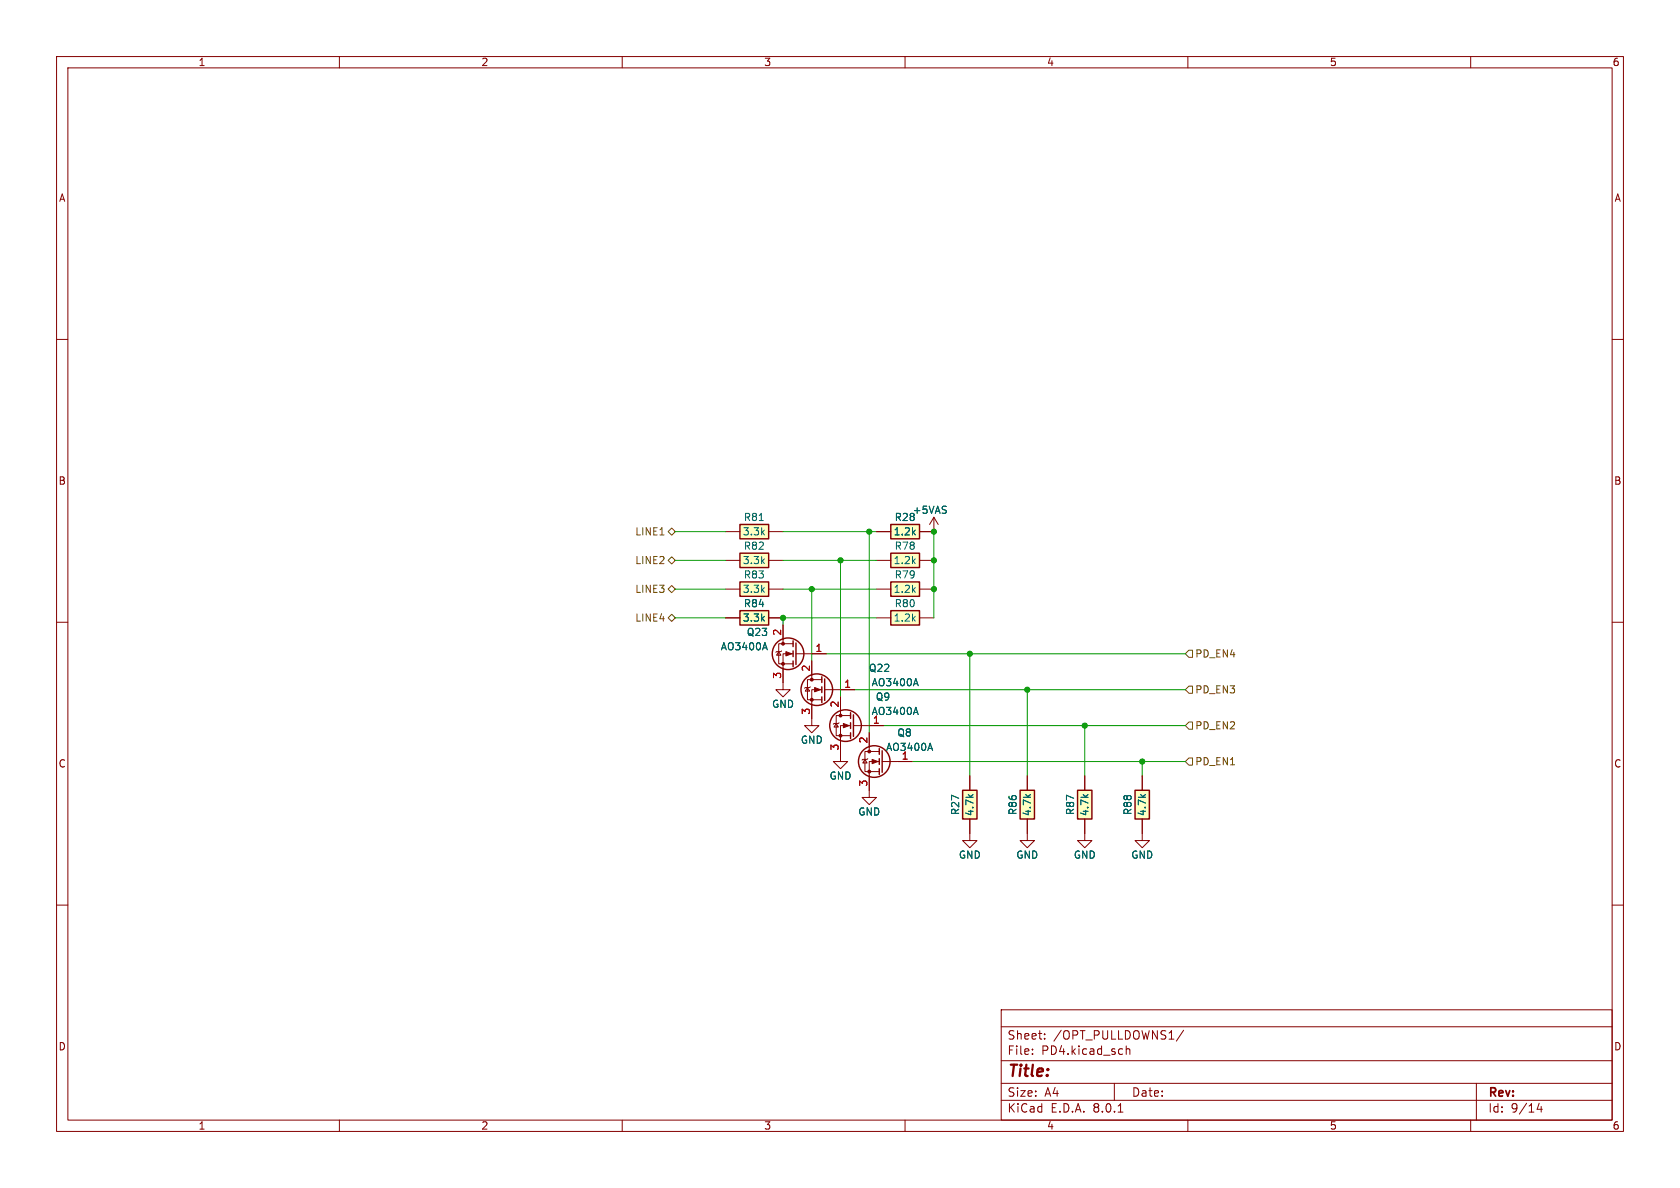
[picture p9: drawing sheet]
<svg xmlns="http://www.w3.org/2000/svg" width="297mm" height="210mm" viewBox="0 0 297 210" stroke-linecap="round" stroke-linejoin="round" font-family="sans-serif">
<g fill="none" stroke="#840000" stroke-width=".18">
<path d="M10 10h277v190h-277zM12 12h273v186h-273zM60 10v2M110 10v2M160 10v2M210 10v2M260 10v2M10 60h2M285 60h2M10 110h2M285 110h2M138.4 120.7v1.2h-1.2l1.2 1.3 1.3-1.3h-1.3"/>
<path d="M10 160h2M285 160h2M177 178.5h108v19.5h-108zM60 198v2M110 198v2M160 198v2M177 194.5h108M177 191.5h108M177 187.5h108M177 181.5h108M182.5 186.3v.1M182.5 185.5v.1"/>
<path d="M184.7 183.6v.1M184.7 182.8v.1M197 191.5v3M197.7 196.6h.8M199.1 184.9v1.5M199.1 185.5l.2-.1 .4 .1v.9M209.2 182.1l-1.2 2M210 198v2M260 198v2M261 191.5v6.5M272.1 195l-.4 1.1h1M272.5 195.6v1"/>
</g>
<path d="M130.8 102.9h5.1v2.5h-5.1z" fill="#ffffc2"/>
<path d="M130.8 102.9h5.1v2.5h-5.1z" fill="none" stroke="#840000" stroke-width=".25"/>
<path d="M128.3 104.1h2.5M135.9 104.1h2.5" fill="none" stroke="#840000" stroke-width=".18"/>
<path d="M130.8 97.8h5.1v2.5h-5.1z" fill="#ffffc2"/>
<path d="M130.8 97.8h5.1v2.5h-5.1z" fill="none" stroke="#840000" stroke-width=".25"/>
<path d="M128.3 99.1h2.5M135.9 99.1h2.5" fill="none" stroke="#840000" stroke-width=".18"/>
<path d="M130.8 92.7h5.1v2.6h-5.1z" fill="#ffffc2"/>
<path d="M130.8 92.7h5.1v2.6h-5.1z" fill="none" stroke="#840000" stroke-width=".25"/>
<path d="M128.3 94h2.5M135.9 94h2.5" fill="none" stroke="#840000" stroke-width=".18"/>
<path d="M134.2 92h.8" fill="none" stroke="#006464" stroke-width=".18"/>
<path d="M157.5 108h5.1v2.5h-5.1z" fill="#ffffc2"/>
<path d="M157.5 108h5.1v2.5h-5.1z" fill="none" stroke="#840000" stroke-width=".25"/>
<path d="M154.9 109.2h2.6M162.6 109.2h2.5" fill="none" stroke="#840000" stroke-width=".18"/>
<path d="M157.5 102.9h5.1v2.5h-5.1z" fill="#ffffc2"/>
<path d="M157.5 102.9h5.1v2.5h-5.1z" fill="none" stroke="#840000" stroke-width=".25"/>
<path d="M154.9 104.1h2.6M162.6 104.1h2.5" fill="none" stroke="#840000" stroke-width=".18"/>
<path d="M157.5 97.8h5.1v2.5h-5.1z" fill="#ffffc2"/>
<path d="M157.5 97.8h5.1v2.5h-5.1z" fill="none" stroke="#840000" stroke-width=".25"/>
<path d="M154.9 99.1h2.6M162.6 99.1h2.5" fill="none" stroke="#840000" stroke-width=".18"/>
<path d="M200.7 139.7h2.5v5.1h-2.5z" fill="#ffffc2"/>
<path d="M200.7 139.7h2.5v5.1h-2.5z" fill="none" stroke="#840000" stroke-width=".25"/>
<path d="M201.9 137.2v2.5M201.9 144.8v2.5" fill="none" stroke="#840000" stroke-width=".18"/>
<path d="M190.5 139.7h2.5v5.1h-2.5z" fill="#ffffc2"/>
<path d="M190.5 139.7h2.5v5.1h-2.5z" fill="none" stroke="#840000" stroke-width=".25"/>
<path d="M191.8 137.2v2.5M181.6 147.3v1.3h-1.3l1.3 1.3 1.3-1.3h-1.3M191.8 144.8v3.8h-1.3l1.3 1.3 1.2-1.3h-1.2M201.9 147.3v1.3h-1.2l1.2 1.3 1.3-1.3h-1.3" fill="none" stroke="#840000" stroke-width=".18"/>
<path d="M180.3 139.7h2.6v5.1h-2.6z" fill="#ffffc2"/>
<path d="M180.3 139.7h2.6v5.1h-2.6z" fill="none" stroke="#840000" stroke-width=".25"/>
<path d="M181.6 137.2v2.5M181.6 144.8v2.5" fill="none" stroke="#840000" stroke-width=".18"/>
<path d="M170.2 139.7h2.5v5.1h-2.5z" fill="#ffffc2"/>
<g fill="none" stroke="#840000" stroke-width=".25">
<path d="M155.4 132.3v1.1M155.4 134.1v1M155.4 135.9v1M156 132.7v3.8M170.2 139.7h2.5v5.1h-2.5z"/>
<circle cx="154.6" cy="134.6" r="2.79"/>
</g>
<path d="M152.9 134.2l.4 .7h-.8zM153.4 134.1l-.1 .1h-.8l-.1 .2M153.7 129.5v3.3M155.4 134.6h-1.7v5.1M155.4 132.8h-2.5v3.6h2.5M156 134.6h5.3M171.4 137.2v2.5M171.4 144.8v3.8h-1.2l1.2 1.3 1.3-1.3h-1.3" fill="none" stroke="#840000" stroke-width=".18"/>
<g fill="#840000" stroke="#840000" stroke-width=".18">
<path d="M154.2 134.2l1 .4-1 .4z"/>
<circle cx="153.7" cy="136.4" r=".25"/>
<circle cx="153.7" cy="132.8" r=".25"/>
</g>
<path d="M164.4 131.4l.5 1.3" fill="none" stroke="#006464" stroke-width=".18"/>
<path d="M130.8 108h5.1v2.5h-5.1z" fill="#ffffc2"/>
<path d="M130.8 108h5.1v2.5h-5.1z" fill="none" stroke="#840000" stroke-width=".25"/>
<path d="M128.3 109.2h2.5M135.9 109.2h2.5" fill="none" stroke="#840000" stroke-width=".18"/>
<path d="M157.5 92.7h5.1v2.6h-5.1z" fill="#ffffc2"/>
<g fill="none" stroke="#840000" stroke-width=".25">
<path d="M157.5 92.7h5.1v2.6h-5.1zM140.2 113.3v1M140.2 115.1v1M140.2 116.8v1.1M140.7 113.7v3.8M145.3 119.6v1.1M145.3 121.4v1M145.3 123.2v1M145.8 120v3.8M150.4 126v1M150.4 127.8v1M150.4 129.5v1.1"/>
<path d="M150.9 126.4v3.8"/>
<circle cx="139.3" cy="115.6" r="2.79"/>
<circle cx="144.4" cy="121.9" r="2.79"/>
<circle cx="149.5" cy="128.3" r="2.79"/>
</g>
<g fill="none" stroke="#840000" stroke-width=".18">
<path d="M154.9 94h2.6M165.1 91.4v2.6h-2.5M165.1 91.4l.8 1.3M165.1 91.4l-.8 1.3M128.3 109.2h2.5M135.9 109.2h2.5M137.7 115.2l.3 .6h-.7zM138.2 115.1l-.2 .1h-.7l-.1 .1M138.4 110.5v3.3M140.2 115.6h-1.8v5.1M140.2 113.8h-2.5v3.5h2.5M140.7 115.6h5.3"/>
<path d="M143.5 116.8v3.3M142.7 121.5l.4 .7h-.7zM143.3 121.4l-.2 .1h-.7l-.2 .2M145.3 121.9h-1.8v6.4h-1.3l1.3 1.2 1.3-1.2h-1.3M145.3 120.1h-2.6v3.6h2.6M145.8 121.9h5.3M147.8 127.9l.4 .6h-.8zM148.3 127.8l-.1 .1h-.8l-.1 .1M148.6 123.2v3.3M150.4 128.3h-1.8v6.3h-1.3l1.3 1.3 1.3-1.3h-1.3M150.4 126.5h-2.6v3.5h2.6M150.9 128.3h5.3"/>
<path d="M153.7 137.2v3.8h-1.3l1.3 1.2 1.2-1.2h-1.2M153.7 129.5v2.6M158.7 134.6h2.6M171.4 137.2v2.5M181.6 137.2v2.5M191.8 137.2v2.5M201.9 137.2v2.5M171.4 144.8v2.5M181.6 144.8v2.5M191.8 144.8v2.5M201.9 144.8v2.5"/>
</g>
<g fill="#840000" stroke="#840000" stroke-width=".18">
<path d="M144 121.5l1 .4-1 .4z"/>
<path d="M149.1 127.9l1 .4-1 .4z"/>
<path d="M138.9 115.2l1.1 .4-1.1 .4z"/>
<circle cx="143.5" cy="123.7" r=".25"/>
<circle cx="143.5" cy="120.1" r=".25"/>
<circle cx="148.6" cy="130" r=".25"/>
<circle cx="148.6" cy="126.5" r=".25"/>
<circle cx="138.4" cy="117.3" r=".25"/>
<circle cx="138.4" cy="113.8" r=".25"/>
</g>
<path d="M135.2 113.6l.5 1.3M161.9 120l.4 1.2M161.9 125l.4 1.3M164.4 131.4l.5 1.3" fill="none" stroke="#006464" stroke-width=".18"/>
<path d="M118.1 99.1l.6-.7 .7 .7-.7 .6zM118.1 94l.6-.7 .7 .7-.7 .6zM118.1 104.1l.6-.6 .7 .6-.7 .7zM118.1 109.2l.6-.6 .7 .6-.7 .7zM210.2 114.9h.6v1.3h-.6l-.7-.6zM210.2 121.3h.6v1.3h-.6l-.7-.7zM210.2 134h.6v1.3h-.6l-.7-.7zM210.2 127.6h.6v1.3h-.6l-.7-.6z" fill="none" stroke="#725600" stroke-width=".18"/>
<g fill="none" stroke="#009600" stroke-width=".18">
<path d="M119.4 99.1h8.9M119.4 94h8.9M138.4 99.1h16.5M138.4 94h16.5M148.6 99.1v24.1M153.7 94v35.5M165.1 94v15.2M119.4 104.1h8.9M119.4 109.2h8.9M138.4 104.1h16.5M143.5 104.1v12.7M146 115.6h63.5"/>
<path d="M154.9 109.2h-16.5v1.3M171.4 115.6v21.6M151.1 121.9h58.4M156.2 128.3h53.3M161.3 134.6h48.2M181.6 121.9v15.3M191.8 128.3v8.9M201.9 134.6v2.6"/>
</g>
<g fill="#009600" stroke="#009600" stroke-width=".18">
<circle cx="148.6" cy="99.1" r=".46"/>
<circle cx="191.8" cy="128.3" r=".46"/>
<circle cx="165.1" cy="104.1" r=".46"/>
<circle cx="165.1" cy="99.1" r=".46"/>
<circle cx="171.4" cy="115.6" r=".46"/>
<circle cx="181.6" cy="121.9" r=".46"/>
<circle cx="201.9" cy="134.6" r=".46"/>
<circle cx="165.1" cy="94" r=".46"/>
<circle cx="153.7" cy="94" r=".46"/>
<circle cx="138.4" cy="109.2" r=".46"/>
<circle cx="143.5" cy="104.1" r=".46"/>
</g>
<text font-size="2.8" fill="#840000" x="178" y="190.9">Title:</text>
<g font-size="2.1" fill="#840000">
<text x="178" y="184">Sheet:</text>
<text x="186.2" y="184">/OPT_PULLDOWNS1/</text>
<text x="178" y="186.7">File:</text>
<text x="184.1" y="186.7">PD4.kicad_sch</text>
<text x="178" y="196.9">KiCad</text>
<text x="178" y="194.1">Size:</text>
<text x="184.7" y="194.1">A4</text>
<text x="185.7" y="196.9">E.D.A.</text>
<text x="193.3" y="196.9">8.0.1</text>
<text x="200" y="194.1">Date:</text>
<text x="263" y="194.3">Rev:</text>
<text x="263" y="196.9">Id:</text>
<text x="267.1" y="196.9">9/14</text>
</g>
<g font-size="1.8" fill="#840000">
<text x="35" y="11.9">1</text>
<text x="85" y="11.9">2</text>
<text x="135" y="11.9">3</text>
<text x="185" y="11.9">4</text>
<text x="235" y="11.9">5</text>
<text x="285" y="11.9">6</text>
<text x="10.3" y="35.9">A</text>
<text x="285.3" y="35.9">A</text>
<text x="10.3" y="85.9">B</text>
<text x="285.3" y="85.9">B</text>
<text x="10.3" y="135.9">C</text>
<text x="285.3" y="135.9">C</text>
<text x="10.3" y="185.9">D</text>
<text x="285.3" y="185.9">D</text>
<text x="35" y="199.9">1</text>
<text x="85" y="199.9">2</text>
<text x="135" y="199.9">3</text>
<text x="185" y="199.9">4</text>
<text x="235" y="199.9">5</text>
<text x="285" y="199.9">6</text>
</g>
<g font-size="1.8" fill="#725600">
<text x="112.2" y="94.8">LINE1</text>
<text x="112.2" y="99.9">LINE2</text>
<text x="112.2" y="105">LINE3</text>
<text x="112.2" y="110.1">LINE4</text>
<text x="211.2" y="116.4">PD_EN4</text>
<text x="211.2" y="122.8">PD_EN3</text>
<text x="211.2" y="129.1">PD_EN2</text>
<text x="211.2" y="135.5">PD_EN1</text>
</g>
<g font-size="1.8" fill="#006464">
<text x="131.2" y="94.8">3.3k</text>
<text x="131.4" y="92.3">R81</text>
<text x="157.9" y="94.8">1.2k</text>
<text x="158.1" y="92.3">R28</text>
<text x="161.3" y="91">+5VAS</text>
<text x="131.2" y="99.9">3.3k</text>
<text x="131.4" y="97.4">R82</text>
<text x="157.9" y="99.9">1.2k</text>
<text x="158.1" y="97.4">R78</text>
<text x="131.2" y="105">3.3k</text>
<text x="131.4" y="102.5">R83</text>
<text x="131.4" y="107.5">R84</text>
<text x="157.9" y="105">1.2k</text>
<text x="158.1" y="107.5">R80</text>
<text x="158.1" y="102.5">R79</text>
<text x="131.2" y="110.1">3.3k</text>
<text x="131.9" y="112.6">Q23</text>
<text x="157.9" y="110.1">1.2k</text>
<text x="127.3" y="115.2">AO3400A</text>
<text x="153.5" y="119">Q22</text>
<text x="136.4" y="125.3">GND</text>
<text x="154" y="121.5">AO3400A</text>
<text x="154.7" y="124.1">Q9</text>
<text x="141.5" y="131.7">GND</text>
<text x="154" y="126.6">AO3400A</text>
<text x="158.5" y="130.4">Q8</text>
<text x="156.5" y="132.9">AO3400A</text>
<text x="146.6" y="138">GND</text>
<text x="151.6" y="144.4">GND</text>
<text x="169.8" y="144.2" transform="rotate(-90 169.8 144.2)">R27</text>
<text x="172.3" y="144.4" transform="rotate(-90 172.3 144.4)">4.7k</text>
<text x="179.9" y="144.2" transform="rotate(-90 179.9 144.2)">R86</text>
<text x="182.5" y="144.4" transform="rotate(-90 182.5 144.4)">4.7k</text>
<text x="190.1" y="144.2" transform="rotate(-90 190.1 144.2)">R87</text>
<text x="192.6" y="144.4" transform="rotate(-90 192.6 144.4)">4.7k</text>
<text x="200.3" y="144.2" transform="rotate(-90 200.3 144.2)">R88</text>
<text x="202.8" y="144.4" transform="rotate(-90 202.8 144.4)">4.7k</text>
<text x="169.4" y="152">GND</text>
<text x="179.6" y="152">GND</text>
<text x="189.7" y="152">GND</text>
<text x="199.9" y="152">GND</text>
</g>
<g font-size="1.8" fill="#a90000">
<text x="138.2" y="112.5" transform="rotate(-90 138.2 112.5)">2</text>
<text x="143.3" y="118.8" transform="rotate(-90 143.3 118.8)">2</text>
<text x="144.1" y="115.3">1</text>
<text x="138.2" y="120.1" transform="rotate(-90 138.2 120.1)">3</text>
<text x="148.3" y="125.2" transform="rotate(-90 148.3 125.2)">2</text>
<text x="149.2" y="121.7">1</text>
<text x="143.3" y="126.4" transform="rotate(-90 143.3 126.4)">3</text>
<text x="153.4" y="131.5" transform="rotate(-90 153.4 131.5)">2</text>
<text x="154.2" y="128">1</text>
<text x="148.3" y="132.8" transform="rotate(-90 148.3 132.8)">3</text>
<text x="159.3" y="134.4">1</text>
<text x="153.4" y="139.1" transform="rotate(-90 153.4 139.1)">3</text>
</g>
</svg>
